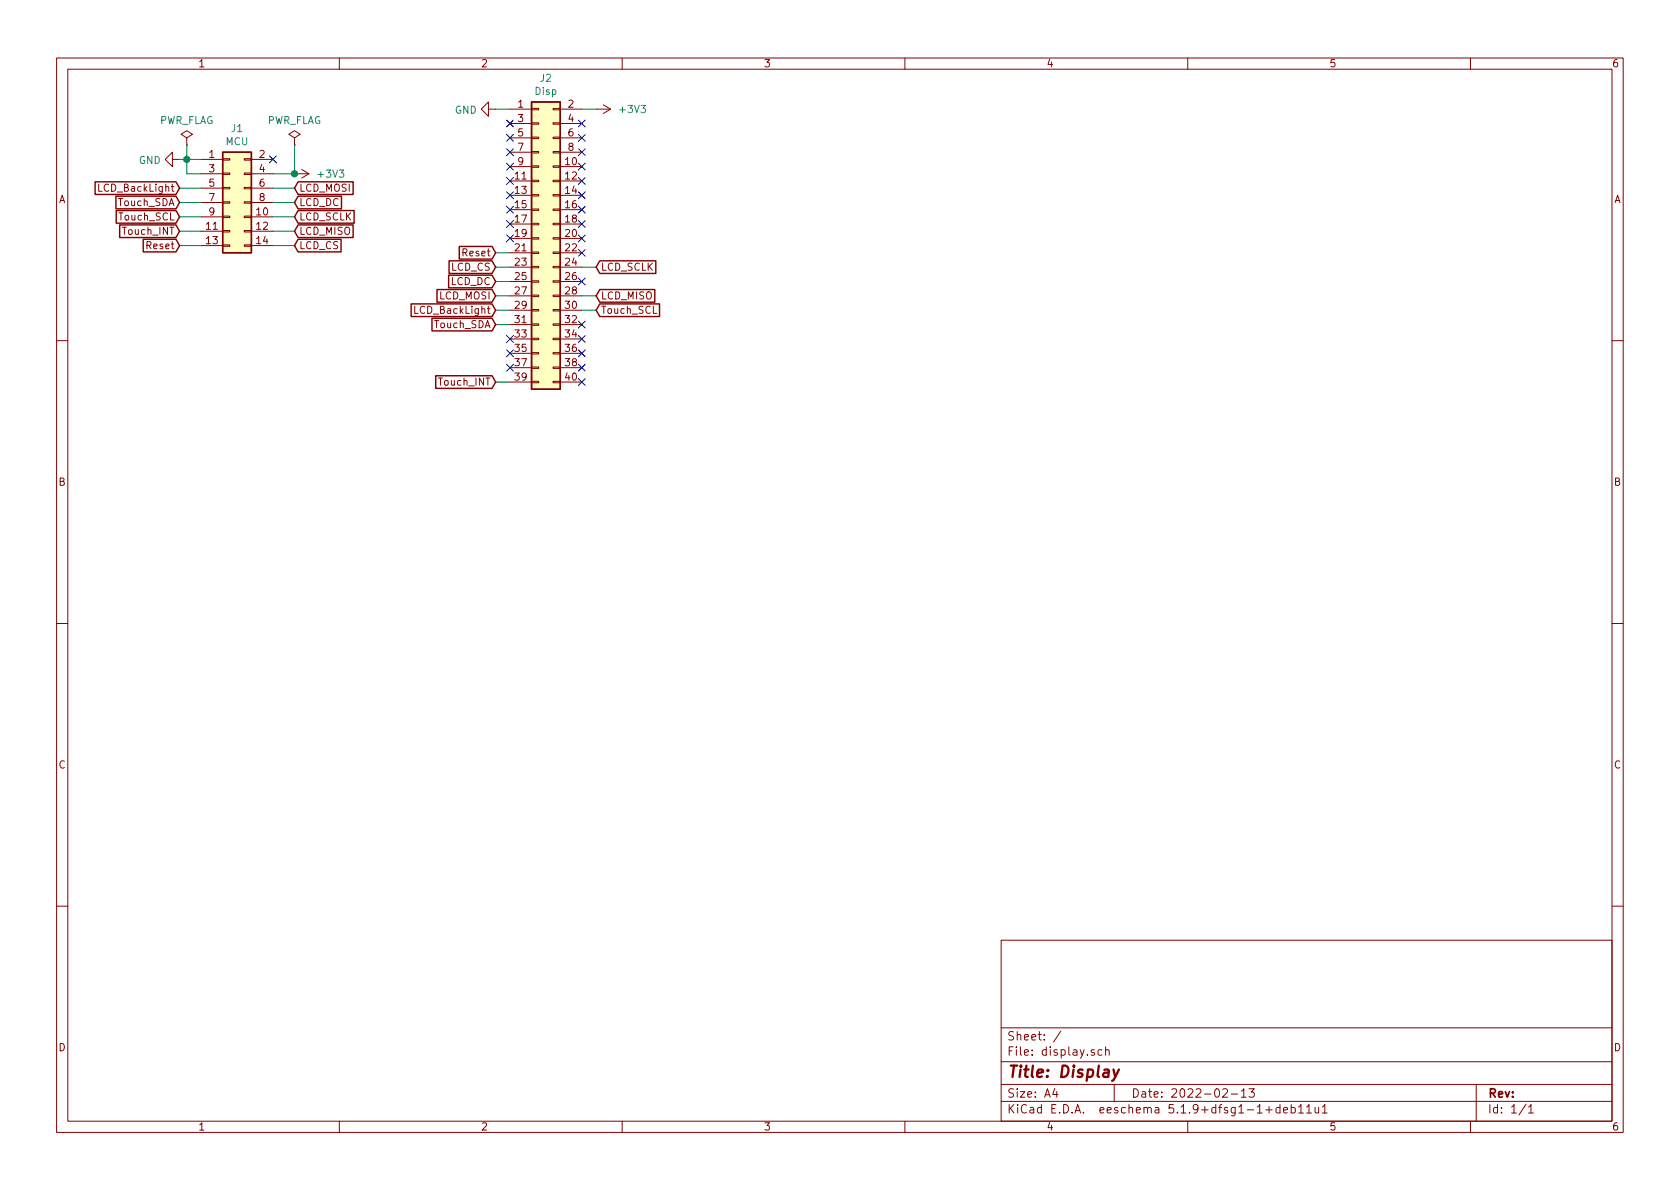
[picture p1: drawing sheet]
EESchema Schematic File Version 4
EELAYER 30 0
EELAYER END
$Descr A4 11693 8268
encoding utf-8
Sheet 1 1
Title "Display"
Date "2022-02-13"
Rev ""
Comp ""
Comment1 ""
Comment2 ""
Comment3 ""
Comment4 ""
$EndDescr
$Comp
L archive:Connector_Generic_Conn_02x20_Odd_Even J2
U 1 1
P 3750 1650
F 0 "J2" H 3800 2767 50  0000 C CNN
F 1 "Disp" H 3800 2676 50  0000 C CNN
F 2 "Connector_PinSocket_2.54mm:PinSocket_2x20_P2.54mm_Vertical" H 3750 1650 50  0001 C CNN
F 3 "~" H 3750 1650 50  0001 C CNN
	1    3750 1650
	1    0    0    -1  
$EndComp
$Comp
L archive:Connector_Generic_Conn_02x07_Odd_Even J1
U 1 1
P 1600 1400
F 0 "J1" H 1650 1917 50  0000 C CNN
F 1 "MCU" H 1650 1826 50  0000 C CNN
F 2 "Connector_IDC:IDC-Header_2x07_P2.54mm_Latch_Horizontal" H 1600 1400 50  0001 C CNN
F 3 "~" H 1600 1400 50  0001 C CNN
	1    1600 1400
	1    0    0    -1  
$EndComp
Text GLabel 1250 1300 0    50   Input ~ 0
LCD_BackLight
Text GLabel 1250 1400 0    50   Input ~ 0
Touch_SDA
Text GLabel 1250 1500 0    50   Input ~ 0
Touch_SCL
Text GLabel 1250 1600 0    50   Input ~ 0
Touch_INT
Text GLabel 1250 1700 0    50   Input ~ 0
Reset
Text GLabel 2050 1700 2    50   Input ~ 0
LCD_CS
Text GLabel 2050 1600 2    50   Input ~ 0
LCD_MISO
Text GLabel 2050 1500 2    50   Input ~ 0
LCD_SCLK
Text GLabel 2050 1400 2    50   Input ~ 0
LCD_DC
Text GLabel 2050 1300 2    50   Input ~ 0
LCD_MOSI
$Comp
L archive:power_GND #PWR01
U 1 1
P 1250 1100
F 0 "#PWR01" H 1250 850 50  0001 C CNN
F 1 "GND" V 1255 972 50  0000 R CNN
F 2 "" H 1250 1100 50  0001 C CNN
F 3 "" H 1250 1100 50  0001 C CNN
	1    1250 1100
	0    1    1    0   
$EndComp
Wire Wire Line
	1250 1300 1400 1300
Wire Wire Line
	1400 1400 1250 1400
Wire Wire Line
	1250 1500 1400 1500
Wire Wire Line
	1400 1600 1250 1600
Wire Wire Line
	1250 1700 1400 1700
Wire Wire Line
	1900 1700 2050 1700
Wire Wire Line
	2050 1600 1900 1600
Wire Wire Line
	1900 1500 2050 1500
Wire Wire Line
	2050 1400 1900 1400
Wire Wire Line
	1900 1300 2050 1300
Wire Wire Line
	1400 1100 1300 1100
Wire Wire Line
	1400 1200 1300 1200
Wire Wire Line
	1300 1200 1300 1100
Connection ~ 1300 1100
Wire Wire Line
	1300 1100 1250 1100
NoConn ~ 1900 1100
$Comp
L archive:power_+3V3 #PWR02
U 1 1
P 2050 1200
F 0 "#PWR02" H 2050 1050 50  0001 C CNN
F 1 "+3V3" V 2050 1350 50  0000 L CNN
F 2 "" H 2050 1200 50  0001 C CNN
F 3 "" H 2050 1200 50  0001 C CNN
	1    2050 1200
	0    1    1    0   
$EndComp
Wire Wire Line
	1900 1200 2050 1200
$Comp
L archive:power_GND #PWR03
U 1 1
P 3450 750
F 0 "#PWR03" H 3450 500 50  0001 C CNN
F 1 "GND" V 3455 622 50  0000 R CNN
F 2 "" H 3450 750 50  0001 C CNN
F 3 "" H 3450 750 50  0001 C CNN
	1    3450 750 
	0    1    1    0   
$EndComp
$Comp
L archive:power_+3V3 #PWR04
U 1 1
P 4150 750
F 0 "#PWR04" H 4150 600 50  0001 C CNN
F 1 "+3V3" V 4150 900 50  0000 L CNN
F 2 "" H 4150 750 50  0001 C CNN
F 3 "" H 4150 750 50  0001 C CNN
	1    4150 750 
	0    1    1    0   
$EndComp
Text GLabel 3450 2150 0    50   Input ~ 0
LCD_BackLight
Text GLabel 3450 2250 0    50   Input ~ 0
Touch_SDA
Text GLabel 4150 2150 2    50   Input ~ 0
Touch_SCL
Text GLabel 3450 2650 0    50   Input ~ 0
Touch_INT
Text GLabel 3450 1750 0    50   Input ~ 0
Reset
Text GLabel 3450 1850 0    50   Input ~ 0
LCD_CS
Text GLabel 4150 2050 2    50   Input ~ 0
LCD_MISO
Text GLabel 3450 1950 0    50   Input ~ 0
LCD_DC
Text GLabel 3450 2050 0    50   Input ~ 0
LCD_MOSI
Wire Wire Line
	3450 1750 3550 1750
Wire Wire Line
	3550 1850 3450 1850
Wire Wire Line
	3450 1950 3550 1950
Wire Wire Line
	3550 2050 3450 2050
Wire Wire Line
	3450 2150 3550 2150
Wire Wire Line
	4050 2150 4150 2150
Wire Wire Line
	4150 2050 4050 2050
Wire Wire Line
	4050 750  4150 750 
Wire Wire Line
	3450 750  3550 750 
Wire Wire Line
	3450 2250 3550 2250
Wire Wire Line
	3550 2650 3450 2650
NoConn ~ 3550 850 
NoConn ~ 4050 1650
NoConn ~ 4050 1550
NoConn ~ 4050 1450
NoConn ~ 4050 1350
NoConn ~ 4050 1250
NoConn ~ 4050 1150
NoConn ~ 4050 1050
NoConn ~ 4050 950 
NoConn ~ 4050 850 
NoConn ~ 3550 950 
NoConn ~ 3550 1050
NoConn ~ 3550 1150
NoConn ~ 3550 1250
NoConn ~ 3550 1350
NoConn ~ 3550 1450
NoConn ~ 3550 1550
NoConn ~ 3550 1650
NoConn ~ 4050 1750
NoConn ~ 4050 1950
NoConn ~ 3550 2550
NoConn ~ 3550 2450
NoConn ~ 3550 2350
NoConn ~ 4050 2250
NoConn ~ 4050 2350
NoConn ~ 4050 2450
NoConn ~ 4050 2550
NoConn ~ 4050 2650
$Comp
L archive:power_PWR_FLAG #FLG0101
U 1 1
P 2050 1000
F 0 "#FLG0101" H 2050 1075 50  0001 C CNN
F 1 "PWR_FLAG" H 2050 1173 50  0000 C CNN
F 2 "" H 2050 1000 50  0001 C CNN
F 3 "~" H 2050 1000 50  0001 C CNN
	1    2050 1000
	1    0    0    -1  
$EndComp
$Comp
L archive:power_PWR_FLAG #FLG0102
U 1 1
P 1300 1000
F 0 "#FLG0102" H 1300 1075 50  0001 C CNN
F 1 "PWR_FLAG" H 1300 1173 50  0000 C CNN
F 2 "" H 1300 1000 50  0001 C CNN
F 3 "~" H 1300 1000 50  0001 C CNN
	1    1300 1000
	1    0    0    -1  
$EndComp
Wire Wire Line
	1300 1000 1300 1100
Wire Wire Line
	2050 1000 2050 1200
Connection ~ 2050 1200
Wire Wire Line
	4050 1850 4150 1850
Text GLabel 4150 1850 2    50   Input ~ 0
LCD_SCLK
$EndSCHEMATC
